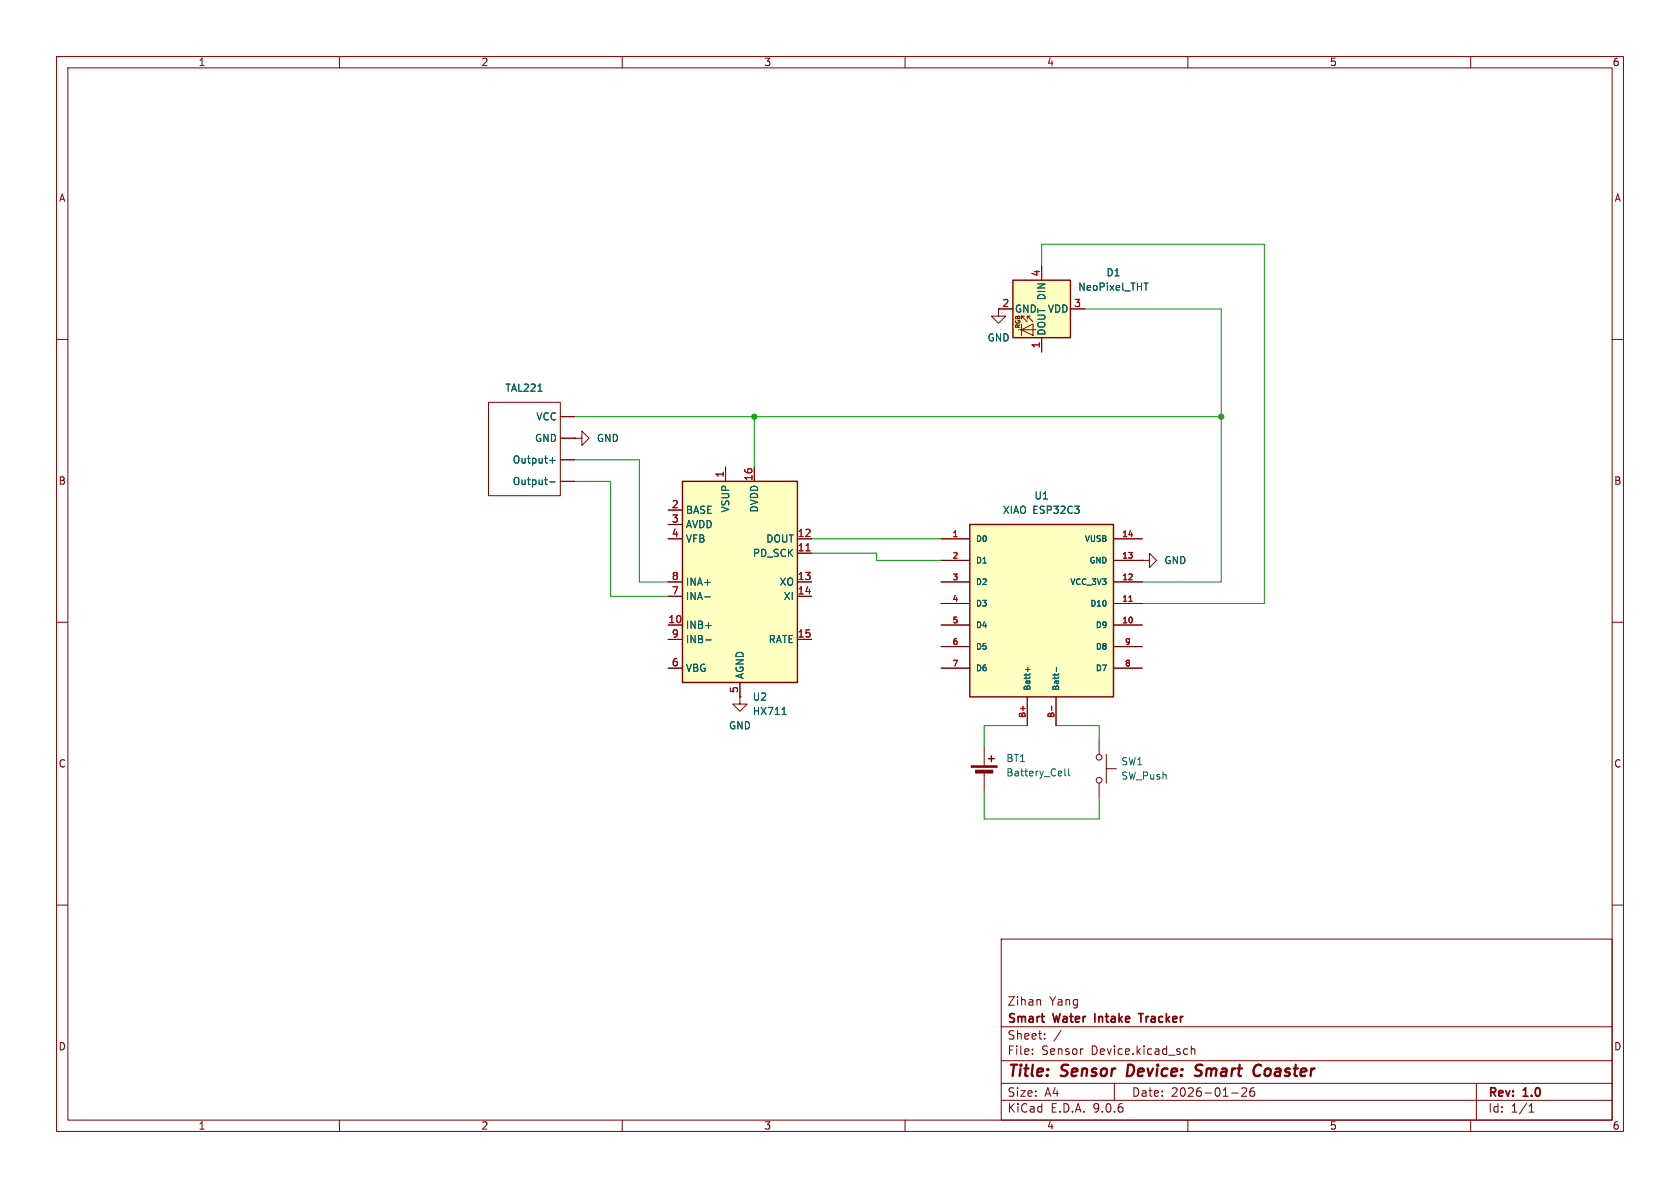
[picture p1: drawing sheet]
<svg xmlns="http://www.w3.org/2000/svg" width="297mm" height="210mm" viewBox="0 0 297 210" stroke-linecap="round" stroke-linejoin="round" font-family="sans-serif">
<g fill="none" stroke="#840000" stroke-width=".18">
<path d="M10 10h277v190h-277zM12 12h273v186h-273zM60 10v2M110 10v2M160 10v2M210 10v2M260 10v2M10 60h2M285 60h2M10 110h2M285 110h2M10 160h2"/>
<path d="M177 166h108v32h-108zM183.7 176.7l.3 .2v.8M285 160h2M60 198v2M110 198v2M160 198v2M177 194.5h108M177 191.5h108M177 187.5h108M177 181.5h108M182.5 186.3v.1M182.5 185.5v.1"/>
<path d="M184.7 183.6v.1M184.7 182.8v.1M187.6 182.1l-1.3 2M191.3 185.4h.2M197 191.5v3M209.5 185.4l.5 .1M210 186.3l-.5 .1M210 198v2M210.6 185.5l.2-.1 .4 .1v.9M210.6 184.9v1.5M217.7 193.2h1.2M219.5 192.4l.6-.1 .2 .1 .1 .3-.9 1.1h.9"/>
<path d="M221.7 192.3a.59 .59 0 0 0-.7 .6v.6l.1 .2 .4 .1 .2-.1 .1-.5-.1-.3h-.5l-.2 .3M260 198v2M261 191.5v6.5M270.3 196.6h.9M270.3 195.5l.4-.4v1.5"/>
</g>
<path d="M199.5 188.2l-.3 2h.5M212.3 190a.85 .85 0 0 1-1.1 .1M212.3 188.2l-.7 .1a.46 .46 0 0 0-.2 .5 .46 .46 0 0 0 .3 .4l.6 .2M222.8 190a.73 .73 0 0 1-.9 .1M223 188.4a.69 .69 0 0 0-1.1 .1" fill="none" stroke="#840000" stroke-width=".4"/>
<path d="M184.1 179.7h.5M193.6 179.2v1.5M201.3 179.2h.8M201.7 179.2v1.5M184.5 180.7h.1" fill="none" stroke="#840000" stroke-width=".3"/>
<path d="M171.4 92.7h25.4v30.5h-25.4z" fill="#ffffc2"/>
<path d="M171.4 92.7h25.4v30.5h-25.4z" fill="none" stroke="#840000" stroke-width=".25"/>
<g fill="none" stroke="#840000" stroke-width=".18">
<path d="M101.6 77.5h1.3v-1.3l1.2 1.3-1.2 1.2v-1.2M101.6 77.5h.1M166.4 95.3h5M166.4 99.1h5M196.8 95.3h5.1M196.8 99.1h5.1M166.4 102.9h5M166.4 106.7h5M166.4 110.5h5M166.4 114.3h5M166.4 118.1h5M196.8 102.9h5.1"/>
<path d="M196.8 106.7h5.1M196.8 110.5h5.1M196.8 114.3h5.1M196.8 118.1h5.1M181.6 123.2v5.1M186.7 123.2v5.1"/>
</g>
<path d="M199.6 106.3h.6M185.9 124.8v.8" fill="none" stroke="#a90000" stroke-width=".18"/>
<path d="M181.3 118.3h.8M181.7 118v.7M186.8 118v.7" fill="none" stroke="#006464" stroke-width=".18"/>
<path d="M120.6 85.1h20.4v35.6h-20.4z" fill="#ffffc2"/>
<path d="M120.6 85.1h20.4v35.6h-20.4zM174.8 134.1h1M175.3 133.6v1" fill="none" stroke="#840000" stroke-width=".25"/>
<g fill="none" stroke="#840000" stroke-width=".18">
<path d="M176.5 54.6v1.3h1.3l-1.3 1.3-1.2-1.3h1.2M86.4 71.1h12.7v16.5h-12.7zM99.1 73.7h2.5M99.1 77.5h2.5M99.1 81.3h2.5M99.1 85.1h2.5M118.1 90.2h2.5M118.1 92.7h2.5M118.1 95.3h2.5M128.3 82.6v2.5M133.3 82.6v2.5M141 95.3h2.5"/>
<path d="M141 97.8h2.5M118.1 102.9h2.5M118.1 105.4h2.5M118.1 110.5h2.5M118.1 113h2.5M118.1 118.1h2.5M141 102.9h2.5M141 105.4h2.5M141 113h2.5M130.8 123.2v1.3h1.3l-1.3 1.2-1.3-1.2h1.3M130.8 123.2h.1M130.8 120.7v2.5"/>
<path d="M174 132.1v3.3M174 136.4v3.3M194.3 130.8v2.6M194.3 138.4v2.6M195.6 135.9h1.8M195.6 133.4v5"/>
<circle cx="194.3" cy="137.9" r=".51"/>
<circle cx="194.3" cy="133.9" r=".51"/>
</g>
<path d="M95.1 69.2h.7M97.2 81.4h.9M97.2 85.2h.9M97.7 80.9v1M124.6 105.5h1M124.8 110.6h.9M124.8 113.1h.9M138.3 126.3h.7M188.3 135.9v1.1l.1 .2M188.9 135.9v1.1l.2 .2" fill="none" stroke="#006464" stroke-width=".18"/>
<path d="M142.5 97.4h.7" fill="none" stroke="#a90000" stroke-width=".18"/>
<g fill="#840000" stroke="#840000" stroke-width=".18">
<path d="M171.7 135.4h4.6v.2h-4.6z"/>
<path d="M172.5 136.1h3v.6h-3z"/>
</g>
<path d="M179.1 49.5h10.1v10.2h-10.1z" fill="#ffffc2"/>
<g fill="none" stroke="#840000" stroke-width=".18">
<path d="M176.5 54.6h2.6M180.1 58.3h3M180.6 58.3l2-1v2zM180.6 57.3v2M181.1 55.9h-.5l1 1M181.6 55.9v.5M182.1 55.9h-.5l1 1M184.1 47v2.5M184.1 59.7v2.5M189.2 54.6h2.6M99.1 73.7h2.5M99.1 77.5h2.5"/>
<path d="M101.6 77.5h.1M99.1 81.3h2.5M99.1 85.1h2.5M118.1 95.3h2.5M118.1 90.2h2.5M118.1 92.7h2.5M128.3 82.6v2.5M133.3 82.6v2.5M141 95.3h2.5M141 97.8h2.5M166.4 95.3h5M166.4 99.1h5"/>
<path d="M196.8 95.3h5.1M196.8 99.1h5.1M201.9 99.1h1.3v-1.3l1.3 1.3-1.3 1.2v-1.2M201.9 99.1h.1M118.1 102.9h2.5M118.1 110.5h2.5M118.1 118.1h2.5M118.1 105.4h2.5M118.1 113h2.5M141 102.9h2.5M141 105.4h2.5M141 113h2.5"/>
<path d="M166.4 102.9h5M166.4 106.7h5M166.4 110.5h5M166.4 114.3h5M166.4 118.1h5M196.8 102.9h5.1M196.8 106.7h5.1M196.8 110.5h5.1M196.8 114.3h5.1M196.8 118.1h5.1M130.8 123.2h.1M130.8 120.7v2.5"/>
<path d="M181.6 123.2v5.1M186.7 123.2v5.1"/>
</g>
<path d="M179.1 49.5h10.1v10.2h-10.1z" fill="none" stroke="#840000" stroke-width=".25"/>
<path d="M202.2 50h.8M95.1 69.2h.7M97.2 81.4h.9M97.2 85.2h.9M97.7 80.9v1M124.6 105.5h1M124.8 110.6h.9M124.8 113.1h.9M181.3 118.3h.8M181.7 118v.7M186.8 118v.7M138.3 126.3h.7" fill="none" stroke="#006464" stroke-width=".18"/>
<path d="M184.1 47v-3.8h39.4v63.5h-21.6M191.8 54.6h24.1v48.3h-14M101.6 73.7h114.3M133.3 73.7v8.9M101.6 81.3h11.4v21.6h5.1M101.6 85.1h6.3v20.3h10.2M143.5 95.3h22.9M143.5 97.8h11.4v1.3h11.5M174 139.7v5.1h20.3v-3.8M181.6 128.3h-7.6v3.8M186.7 128.3h7.6v2.5" fill="none" stroke="#009600" stroke-width=".18"/>
<path d="M142.5 97.4h.7M199.6 106.3h.6M185.9 124.8v.8" fill="none" stroke="#a90000" stroke-width=".18"/>
<g fill="#009600" stroke="#009600" stroke-width=".18">
<circle cx="215.9" cy="73.7" r=".46"/>
<circle cx="133.3" cy="73.7" r=".46"/>
</g>
<g font-size="2.8" fill="#840000">
<text x="178" y="190.9">Title:</text>
<text x="187.7" y="190.9">Sensor</text>
<text x="200.1" y="190.9">Device:</text>
<text x="213" y="190.9">Smart</text>
<text x="224.1" y="190.9">Coaster</text>
</g>
<g font-size="2.1" fill="#840000">
<text x="178" y="178">Zihan</text>
<text x="185.5" y="178">Yang</text>
<text x="178" y="184">Sheet:</text>
<text x="178" y="181.2">Smart</text>
<text x="186.3" y="181.2">Water</text>
<text x="194.2" y="181.2">Intake</text>
<text x="202.7" y="181.2">Tracker</text>
<text x="178" y="186.7">File:</text>
<text x="184.1" y="186.7">Sensor</text>
<text x="193" y="186.7">Device.kicad_sch</text>
<text x="178" y="196.9">KiCad</text>
<text x="178" y="194.1">Size:</text>
<text x="184.7" y="194.1">A4</text>
<text x="185.7" y="196.9">E.D.A.</text>
<text x="193.3" y="196.9">9.0.6</text>
<text x="200" y="194.1">Date:</text>
<text x="207" y="194.1">2026-01-26</text>
<text x="263" y="194.3">Rev:</text>
<text x="263" y="196.9">Id:</text>
<text x="267.1" y="196.9">1/1</text>
<text x="269.4" y="194.3">1.0</text>
</g>
<g font-size="1.8" fill="#840000">
<text x="35" y="11.9">1</text>
<text x="85" y="11.9">2</text>
<text x="135" y="11.9">3</text>
<text x="185" y="11.9">4</text>
<text x="235" y="11.9">5</text>
<text x="285" y="11.9">6</text>
<text x="10.3" y="35.9">A</text>
<text x="285.3" y="35.9">A</text>
<text x="177.1" y="54.4">2</text>
<text x="10.3" y="85.9">B</text>
<text x="285.3" y="85.9">B</text>
<text x="10.3" y="135.9">C</text>
<text x="285.3" y="135.9">C</text>
<text x="10.3" y="185.9">D</text>
<text x="285.3" y="185.9">D</text>
<text x="35" y="199.9">1</text>
<text x="85" y="199.9">2</text>
<text x="135" y="199.9">3</text>
<text x="185" y="199.9">4</text>
<text x="235" y="199.9">5</text>
<text x="285" y="199.9">6</text>
</g>
<g font-size="1.8" fill="#a90000">
<text x="183.9" y="49" transform="rotate(-90 183.9 49)">4</text>
<text x="189.8" y="54.4">3</text>
<text x="183.9" y="61.7" transform="rotate(-90 183.9 61.7)">1</text>
<text x="118.7" y="89.9">2</text>
<text x="128" y="84.5" transform="rotate(-90 128 84.5)">1</text>
<text x="133.1" y="85.1" transform="rotate(-90 133.1 85.1)">16</text>
<text x="118.7" y="92.5">3</text>
<text x="118.7" y="95">4</text>
<text x="140.9" y="95">12</text>
<text x="140.9" y="97.5">11</text>
<text x="118.7" y="102.6">8</text>
<text x="118.7" y="105.2">7</text>
<text x="140.9" y="102.6">13</text>
<text x="140.9" y="105.2">14</text>
<text x="118.1" y="110.2">10</text>
<text x="118.7" y="112.8">9</text>
<text x="140.9" y="112.8">15</text>
<text x="118.7" y="117.9">6</text>
<text x="130.6" y="122.6" transform="rotate(-90 130.6 122.6)">5</text>
</g>
<g font-size="1.8" fill="#006464">
<text x="190.5" y="51.6">NeoPixel_THT</text>
<text x="195.5" y="49.1">D1</text>
<text x="179.3" y="55.5">GND</text>
<text x="185" y="59.4" transform="rotate(-90 185 59.4)">DOUT DIN</text>
<text x="185.1" y="55.5">VDD</text>
<text x="174.5" y="60.6">GND</text>
<text x="89.3" y="69.4">TAL221</text>
<text x="94.7" y="74.5">VCC</text>
<text x="90.5" y="82.1">Output+</text>
<text x="94.5" y="78.3">GND</text>
<text x="105.4" y="78.3">GND</text>
<text x="90.5" y="86">Output-</text>
<text x="182.8" y="88.5">U1</text>
<text x="121.2" y="91">BASE</text>
<text x="121.2" y="93.6">AVDD</text>
<text x="129.1" y="90.7" transform="rotate(-90 129.1 90.7)">VSUP</text>
<text x="134.2" y="90.7" transform="rotate(-90 134.2 90.7)">DVDD</text>
<text x="177.2" y="91">XIAO ESP32C3</text>
<text x="121.2" y="96.1">VFB</text>
<text x="133" y="98.7">PD_SCK</text>
<text x="135.4" y="96.1">DOUT</text>
<text x="205.7" y="99.9">GND</text>
<text x="121.2" y="103.7">INA+</text>
<text x="121.2" y="106.3">INA-</text>
<text x="137.7" y="103.7">XO</text>
<text x="138.4" y="106.3">XI</text>
<text x="121.2" y="111.4">INB+</text>
<text x="121.2" y="113.9">INB-</text>
<text x="135.8" y="113.9">RATE</text>
<text x="121.2" y="119">VBG</text>
<text x="131.7" y="120.1" transform="rotate(-90 131.7 120.1)">AGND</text>
<text x="133" y="124.1">U2</text>
<text x="128.8" y="129.1">GND</text>
<text x="133" y="126.6">HX711</text>
<text x="177.8" y="134.9">BT1</text>
<text x="177.8" y="137.5">Battery_Cell</text>
<text x="198.1" y="135.5">SW1</text>
<text x="198.1" y="138">SW_Push</text>
</g>
<g font-size="1.4" fill="#a90000">
<text x="168.3" y="95">1</text>
<text x="198.3" y="95">14</text>
<text x="168.3" y="98.8">2</text>
<text x="198.3" y="98.8">13</text>
<text x="168.3" y="102.6">3</text>
<text x="168.3" y="106.4">4</text>
<text x="198.3" y="102.6">12</text>
<text x="198.3" y="106.4">11</text>
<text x="168.3" y="110.2">5</text>
<text x="198.3" y="110.2">10</text>
<text x="168.3" y="114">6</text>
<text x="168.3" y="117.9">7</text>
<text x="198.8" y="114">9</text>
<text x="198.8" y="117.9">8</text>
<text x="181.4" y="127" transform="rotate(-90 181.4 127)">B+</text>
<text x="186.4" y="127" transform="rotate(-90 186.4 127)">B-</text>
</g>
<g font-size="1.4" fill="#006464">
<text x="172.5" y="96">D0</text>
<text x="191.7" y="96">VUSB</text>
<text x="172.5" y="99.8">D1</text>
<text x="192.5" y="99.8">GND</text>
<text x="172.5" y="103.6">D2</text>
<text x="172.5" y="107.4">D3</text>
<text x="189.1" y="103.6">VCC_3V3</text>
<text x="192.6" y="107.4">D10</text>
<text x="172.5" y="111.2">D4</text>
<text x="193.6" y="111.2">D9</text>
<text x="172.5" y="115">D5</text>
<text x="172.5" y="118.8">D6</text>
<text x="193.6" y="115">D8</text>
<text x="193.6" y="118.8">D7</text>
<text x="182.3" y="122.2" transform="rotate(-90 182.3 122.2)">Batt+</text>
<text x="187.4" y="122.2" transform="rotate(-90 187.4 122.2)">Batt-</text>
</g>
<text font-size="1.1" fill="#840000" x="180.6" y="58.2" transform="rotate(-90 180.6 58.2)">RGB</text>
</svg>
